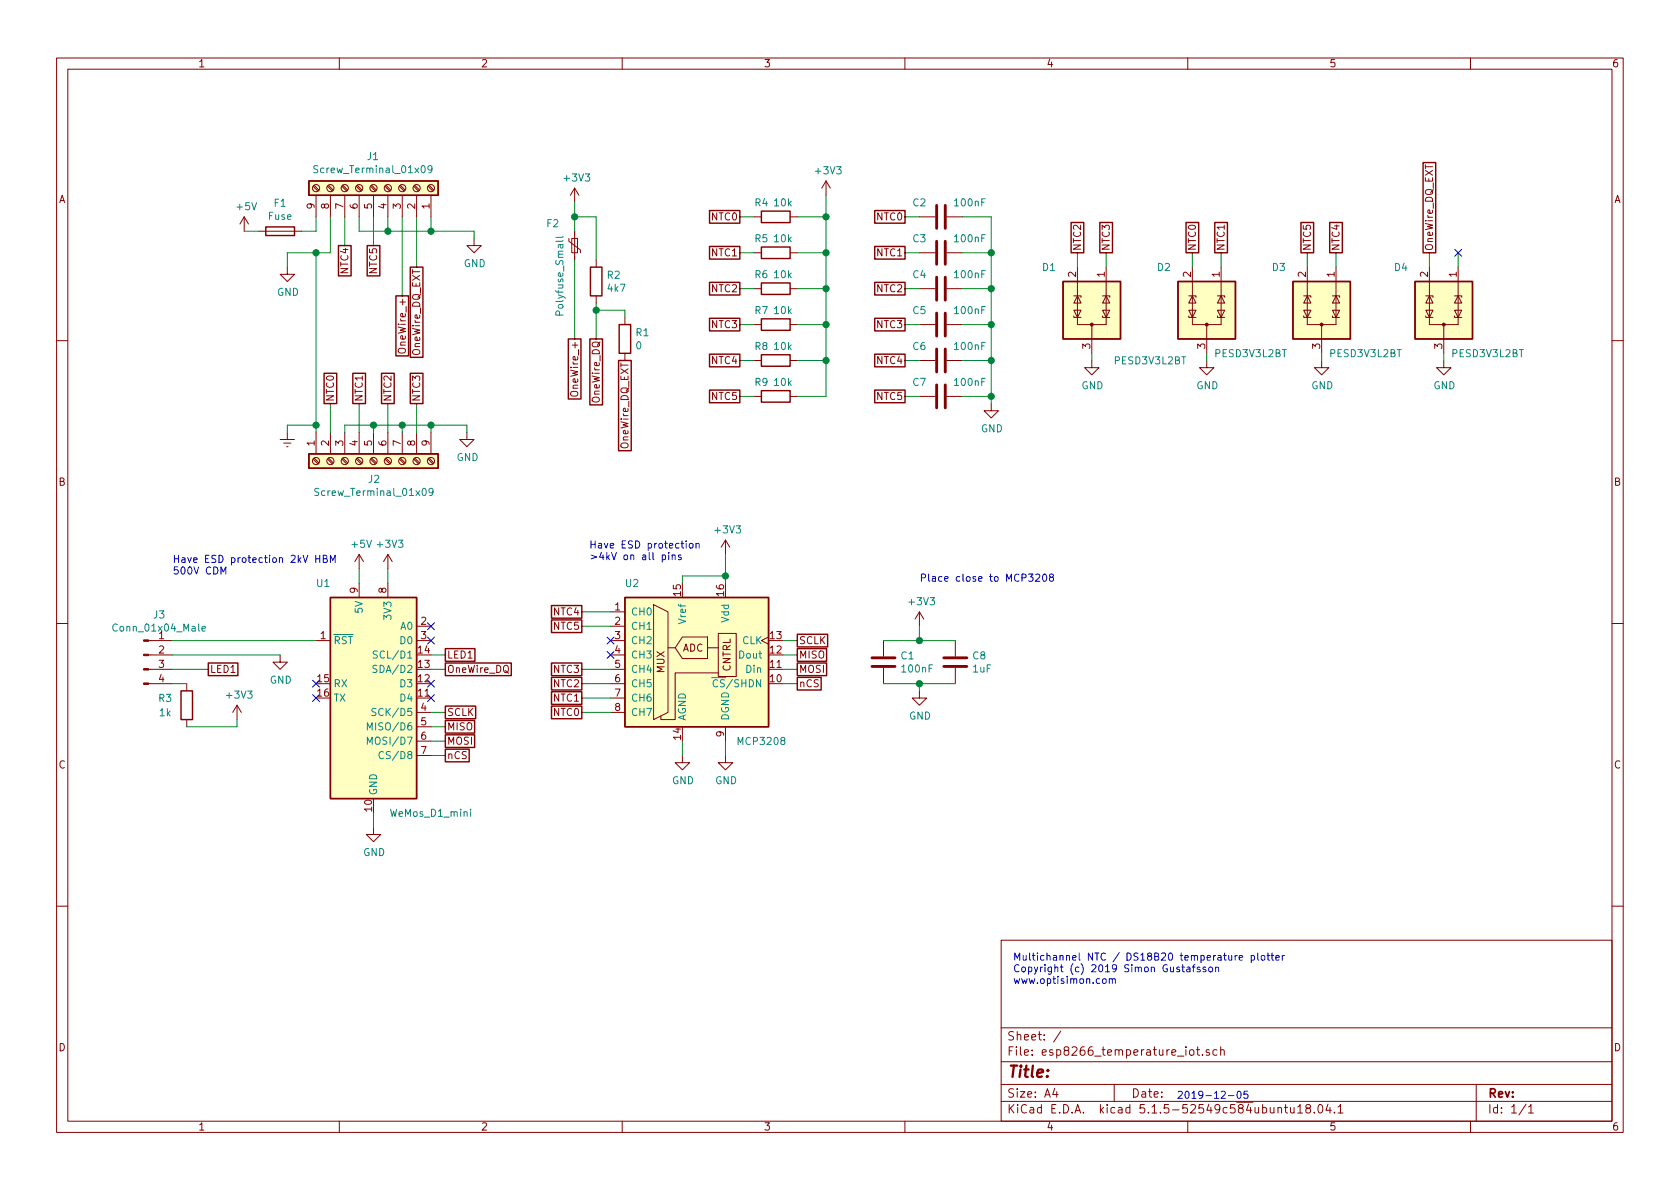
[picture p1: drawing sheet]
EESchema Schematic File Version 4
EELAYER 30 0
EELAYER END
$Descr A4 11693 8268
encoding utf-8
Sheet 1 1
Title ""
Date ""
Rev ""
Comp ""
Comment1 ""
Comment2 ""
Comment3 ""
Comment4 ""
$EndDescr
$Comp
L MCU_Module:WeMos_D1_mini U1
U 1 1
P 2600 4850
F 0 "U1" H 2250 5650 50  0000 C CNN
F 1 "WeMos_D1_mini" H 3000 4050 50  0000 C CNN
F 2 "Module:WEMOS_D1_mini_light" H 2600 3700 50  0001 C CNN
F 3 "https://wiki.wemos.cc/products:d1:d1_mini#documentation" H 750 3700 50  0001 C CNN
	1    2600 4850
	1    0    0    -1  
$EndComp
$Comp
L Analog_ADC:MCP3208 U2
U 1 1
P 4850 4550
F 0 "U2" H 4400 5050 50  0000 C CNN
F 1 "MCP3208" H 5300 3950 50  0000 C CNN
F 2 "Package_SO:SOIC-16_4.55x10.3mm_P1.27mm" H 4950 4650 50  0001 C CNN
F 3 "http://ww1.microchip.com/downloads/en/DeviceDoc/21298c.pdf" H 4950 4650 50  0001 C CNN
	1    4850 4550
	1    0    0    -1  
$EndComp
$Comp
L Device:Fuse F1
U 1 1
P 1950 1600
F 0 "F1" V 1753 1600 50  0000 C CNN
F 1 "Fuse" V 1844 1600 50  0000 C CNN
F 2 "Fuse:Fuseholder_Cylinder-5x20mm_Schurter_0031_8201_Horizontal_Open" V 1880 1600 50  0001 C CNN
F 3 "~" H 1950 1600 50  0001 C CNN
	1    1950 1600
	0    1    1    0   
$EndComp
Text GLabel 2300 2800 1    50   UnSpc ~ 0
NTC0
$Comp
L power:Earth #PWR03
U 1 1
P 2000 3000
F 0 "#PWR03" H 2000 2750 50  0001 C CNN
F 1 "Earth" H 2000 2850 50  0001 C CNN
F 2 "" H 2000 3000 50  0001 C CNN
F 3 "~" H 2000 3000 50  0001 C CNN
	1    2000 3000
	1    0    0    -1  
$EndComp
Text GLabel 2500 2800 1    50   UnSpc ~ 0
NTC1
Text GLabel 2700 2800 1    50   UnSpc ~ 0
NTC2
Text GLabel 2900 2800 1    50   UnSpc ~ 0
NTC3
Wire Wire Line
	2200 3000 2200 2950
Wire Wire Line
	2200 2950 2000 2950
Wire Wire Line
	2000 2950 2000 3000
Wire Wire Line
	3000 3000 3000 2950
Wire Wire Line
	3000 2950 3250 2950
Wire Wire Line
	3000 2950 2800 2950
Wire Wire Line
	2800 2950 2800 3000
Connection ~ 3000 2950
Wire Wire Line
	2800 2950 2600 2950
Wire Wire Line
	2600 2950 2600 3000
Connection ~ 2800 2950
Wire Wire Line
	2600 2950 2400 2950
Wire Wire Line
	2400 2950 2400 3000
Connection ~ 2600 2950
$Comp
L Connector:Screw_Terminal_01x09 J2
U 1 1
P 2600 3200
F 0 "J2" V 2725 3196 50  0000 C CNN
F 1 "Screw_Terminal_01x09" V 2816 3196 50  0000 C CNN
F 2 "Connector_Phoenix_MSTB:PhoenixContact_MSTBA_2,5_9-G-5,08_1x09_P5.08mm_Horizontal" H 2600 3200 50  0001 C CNN
F 3 "~" H 2600 3200 50  0001 C CNN
	1    2600 3200
	0    -1   1    0   
$EndComp
Wire Wire Line
	4750 5250 4750 5150
Text GLabel 4050 4950 0    50   UnSpc ~ 0
NTC0
Text GLabel 4050 4850 0    50   UnSpc ~ 0
NTC1
Text GLabel 4050 4750 0    50   UnSpc ~ 0
NTC2
Text GLabel 4050 4650 0    50   UnSpc ~ 0
NTC3
Text GLabel 4050 4250 0    50   UnSpc ~ 0
NTC4
Text GLabel 4050 4350 0    50   UnSpc ~ 0
NTC5
$Comp
L power:+3V3 #PWR013
U 1 1
P 5050 3850
F 0 "#PWR013" H 5050 3700 50  0001 C CNN
F 1 "+3V3" H 5065 4023 50  0000 C CNN
F 2 "" H 5050 3850 50  0001 C CNN
F 3 "" H 5050 3850 50  0001 C CNN
	1    5050 3850
	1    0    0    -1  
$EndComp
$Comp
L power:+3V3 #PWR06
U 1 1
P 2700 3950
F 0 "#PWR06" H 2700 3800 50  0001 C CNN
F 1 "+3V3" H 2715 4123 50  0000 C CNN
F 2 "" H 2700 3950 50  0001 C CNN
F 3 "" H 2700 3950 50  0001 C CNN
	1    2700 3950
	1    0    0    -1  
$EndComp
$Comp
L Device:C C1
U 1 1
P 6150 4600
F 0 "C1" H 6265 4646 50  0000 L CNN
F 1 "100nF" H 6265 4555 50  0000 L CNN
F 2 "Capacitor_SMD:C_0805_2012Metric_Pad1.15x1.40mm_HandSolder" H 6188 4450 50  0001 C CNN
F 3 "~" H 6150 4600 50  0001 C CNN
	1    6150 4600
	1    0    0    -1  
$EndComp
$Comp
L Device:C C8
U 1 1
P 6650 4600
F 0 "C8" H 6765 4646 50  0000 L CNN
F 1 "1uF" H 6765 4555 50  0000 L CNN
F 2 "Capacitor_SMD:C_0805_2012Metric_Pad1.15x1.40mm_HandSolder" H 6688 4450 50  0001 C CNN
F 3 "~" H 6650 4600 50  0001 C CNN
	1    6650 4600
	1    0    0    -1  
$EndComp
Wire Wire Line
	5050 4000 4750 4000
Wire Wire Line
	4750 4000 4750 4050
Connection ~ 5050 4000
Wire Wire Line
	5050 4000 5050 4050
$Comp
L power:GND #PWR014
U 1 1
P 5050 5250
F 0 "#PWR014" H 5050 5000 50  0001 C CNN
F 1 "GND" H 5055 5077 50  0000 C CNN
F 2 "" H 5050 5250 50  0001 C CNN
F 3 "" H 5050 5250 50  0001 C CNN
	1    5050 5250
	1    0    0    -1  
$EndComp
Wire Wire Line
	5050 5250 5050 5150
Text GLabel 5550 4450 2    50   UnSpc ~ 0
SCLK
Text GLabel 5550 4550 2    50   UnSpc ~ 0
MISO
Text GLabel 5550 4650 2    50   UnSpc ~ 0
MOSI
Text GLabel 5550 4750 2    50   UnSpc ~ 0
nCS
Wire Wire Line
	5550 4450 5450 4450
Wire Wire Line
	5450 4550 5550 4550
Wire Wire Line
	5550 4650 5450 4650
Wire Wire Line
	5450 4750 5550 4750
$Comp
L power:+3V3 #PWR017
U 1 1
P 6400 4350
F 0 "#PWR017" H 6400 4200 50  0001 C CNN
F 1 "+3V3" H 6415 4523 50  0000 C CNN
F 2 "" H 6400 4350 50  0001 C CNN
F 3 "" H 6400 4350 50  0001 C CNN
	1    6400 4350
	1    0    0    -1  
$EndComp
Wire Wire Line
	6150 4450 6400 4450
Wire Wire Line
	6400 4450 6400 4350
Connection ~ 6400 4450
Wire Wire Line
	6400 4450 6650 4450
Text Notes 6400 4050 0    50   ~ 0
Place close to MCP3208
Wire Wire Line
	5050 3850 5050 4000
Text GLabel 2800 2050 3    50   UnSpc ~ 0
OneWire_+
Text GLabel 2400 1700 3    50   UnSpc ~ 0
NTC4
Text GLabel 2600 1700 3    50   UnSpc ~ 0
NTC5
Wire Wire Line
	2600 1500 2600 1700
Wire Wire Line
	2400 1500 2400 1700
Wire Wire Line
	3300 1600 3000 1600
Wire Wire Line
	2700 1600 2700 1500
Wire Wire Line
	2700 1600 2500 1600
Wire Wire Line
	2500 1600 2500 1500
Connection ~ 2700 1600
$Comp
L power:+5V #PWR01
U 1 1
P 1700 1600
F 0 "#PWR01" H 1700 1450 50  0001 C CNN
F 1 "+5V" H 1715 1773 50  0000 C CNN
F 2 "" H 1700 1600 50  0001 C CNN
F 3 "" H 1700 1600 50  0001 C CNN
	1    1700 1600
	1    0    0    -1  
$EndComp
Wire Wire Line
	2100 1600 2200 1600
Wire Wire Line
	2200 1600 2200 1500
Wire Wire Line
	1700 1600 1800 1600
$Comp
L power:GND #PWR02
U 1 1
P 2000 1850
F 0 "#PWR02" H 2000 1600 50  0001 C CNN
F 1 "GND" H 2005 1677 50  0000 C CNN
F 2 "" H 2000 1850 50  0001 C CNN
F 3 "" H 2000 1850 50  0001 C CNN
	1    2000 1850
	1    0    0    -1  
$EndComp
Wire Wire Line
	2300 1500 2300 1750
Wire Wire Line
	2300 1750 2200 1750
Wire Wire Line
	2000 1750 2000 1850
Wire Wire Line
	2200 2950 2200 1750
Connection ~ 2200 2950
Connection ~ 2200 1750
Wire Wire Line
	2200 1750 2000 1750
Text GLabel 3100 4950 2    50   UnSpc ~ 0
SCLK
Text GLabel 3100 5050 2    50   UnSpc ~ 0
MISO
Text GLabel 3100 5150 2    50   UnSpc ~ 0
MOSI
Text GLabel 3100 5250 2    50   UnSpc ~ 0
nCS
Wire Wire Line
	3000 5250 3100 5250
Wire Wire Line
	3100 5150 3000 5150
Wire Wire Line
	3000 5050 3100 5050
Wire Wire Line
	3100 4950 3000 4950
$Comp
L power:GND #PWR05
U 1 1
P 2600 5750
F 0 "#PWR05" H 2600 5500 50  0001 C CNN
F 1 "GND" H 2605 5577 50  0000 C CNN
F 2 "" H 2600 5750 50  0001 C CNN
F 3 "" H 2600 5750 50  0001 C CNN
	1    2600 5750
	1    0    0    -1  
$EndComp
Wire Wire Line
	2600 5750 2600 5650
NoConn ~ 2200 4750
NoConn ~ 2200 4850
$Comp
L power:+5V #PWR04
U 1 1
P 2500 3950
F 0 "#PWR04" H 2500 3800 50  0001 C CNN
F 1 "+5V" H 2515 4123 50  0000 C CNN
F 2 "" H 2500 3950 50  0001 C CNN
F 3 "" H 2500 3950 50  0001 C CNN
	1    2500 3950
	1    0    0    -1  
$EndComp
Wire Wire Line
	2500 4050 2500 3950
Wire Wire Line
	2700 3950 2700 4050
Text GLabel 5150 1500 0    50   UnSpc ~ 0
NTC0
Text GLabel 5150 1750 0    50   UnSpc ~ 0
NTC1
Text GLabel 5150 2000 0    50   UnSpc ~ 0
NTC2
Text GLabel 5150 2250 0    50   UnSpc ~ 0
NTC3
Text GLabel 5150 2500 0    50   UnSpc ~ 0
NTC4
Text GLabel 5150 2750 0    50   UnSpc ~ 0
NTC5
$Comp
L Device:R R4
U 1 1
P 5400 1500
F 0 "R4" V 5300 1400 50  0000 C CNN
F 1 "10k" V 5300 1550 50  0000 C CNN
F 2 "Resistor_SMD:R_0805_2012Metric_Pad1.15x1.40mm_HandSolder" V 5330 1500 50  0001 C CNN
F 3 "~" H 5400 1500 50  0001 C CNN
	1    5400 1500
	0    1    1    0   
$EndComp
$Comp
L power:+3V3 #PWR016
U 1 1
P 5750 1350
F 0 "#PWR016" H 5750 1200 50  0001 C CNN
F 1 "+3V3" H 5765 1523 50  0000 C CNN
F 2 "" H 5750 1350 50  0001 C CNN
F 3 "" H 5750 1350 50  0001 C CNN
	1    5750 1350
	1    0    0    -1  
$EndComp
$Comp
L Device:R R5
U 1 1
P 5400 1750
F 0 "R5" V 5300 1650 50  0000 C CNN
F 1 "10k" V 5300 1800 50  0000 C CNN
F 2 "Resistor_SMD:R_0805_2012Metric_Pad1.15x1.40mm_HandSolder" V 5330 1750 50  0001 C CNN
F 3 "~" H 5400 1750 50  0001 C CNN
	1    5400 1750
	0    1    1    0   
$EndComp
$Comp
L Device:R R6
U 1 1
P 5400 2000
F 0 "R6" V 5300 1900 50  0000 C CNN
F 1 "10k" V 5300 2050 50  0000 C CNN
F 2 "Resistor_SMD:R_0805_2012Metric_Pad1.15x1.40mm_HandSolder" V 5330 2000 50  0001 C CNN
F 3 "~" H 5400 2000 50  0001 C CNN
	1    5400 2000
	0    1    1    0   
$EndComp
$Comp
L Device:R R7
U 1 1
P 5400 2250
F 0 "R7" V 5300 2150 50  0000 C CNN
F 1 "10k" V 5300 2300 50  0000 C CNN
F 2 "Resistor_SMD:R_0805_2012Metric_Pad1.15x1.40mm_HandSolder" V 5330 2250 50  0001 C CNN
F 3 "~" H 5400 2250 50  0001 C CNN
	1    5400 2250
	0    1    1    0   
$EndComp
$Comp
L Device:R R8
U 1 1
P 5400 2500
F 0 "R8" V 5300 2400 50  0000 C CNN
F 1 "10k" V 5300 2550 50  0000 C CNN
F 2 "Resistor_SMD:R_0805_2012Metric_Pad1.15x1.40mm_HandSolder" V 5330 2500 50  0001 C CNN
F 3 "~" H 5400 2500 50  0001 C CNN
	1    5400 2500
	0    1    1    0   
$EndComp
$Comp
L Device:R R9
U 1 1
P 5400 2750
F 0 "R9" V 5300 2650 50  0000 C CNN
F 1 "10k" V 5300 2800 50  0000 C CNN
F 2 "Resistor_SMD:R_0805_2012Metric_Pad1.15x1.40mm_HandSolder" V 5330 2750 50  0001 C CNN
F 3 "~" H 5400 2750 50  0001 C CNN
	1    5400 2750
	0    1    1    0   
$EndComp
Wire Wire Line
	5150 1500 5250 1500
Wire Wire Line
	5150 1750 5250 1750
Wire Wire Line
	5250 2000 5150 2000
Wire Wire Line
	5150 2250 5250 2250
Wire Wire Line
	5250 2500 5150 2500
Wire Wire Line
	5150 2750 5250 2750
Wire Wire Line
	5750 1350 5750 1500
Wire Wire Line
	5750 2750 5550 2750
Wire Wire Line
	5550 2500 5750 2500
Connection ~ 5750 2500
Wire Wire Line
	5750 2500 5750 2750
Wire Wire Line
	5550 2250 5750 2250
Connection ~ 5750 2250
Wire Wire Line
	5750 2250 5750 2500
Wire Wire Line
	5550 2000 5750 2000
Connection ~ 5750 2000
Wire Wire Line
	5750 2000 5750 2250
Wire Wire Line
	5550 1750 5750 1750
Connection ~ 5750 1750
Wire Wire Line
	5750 1750 5750 2000
Wire Wire Line
	5550 1500 5750 1500
Connection ~ 5750 1500
Wire Wire Line
	5750 1500 5750 1750
$Comp
L Device:C C2
U 1 1
P 6550 1500
F 0 "C2" V 6450 1350 50  0000 C CNN
F 1 "100nF" V 6450 1700 50  0000 C CNN
F 2 "Capacitor_SMD:C_0805_2012Metric_Pad1.15x1.40mm_HandSolder" H 6588 1350 50  0001 C CNN
F 3 "~" H 6550 1500 50  0001 C CNN
	1    6550 1500
	0    1    1    0   
$EndComp
$Comp
L Device:C C3
U 1 1
P 6550 1750
F 0 "C3" V 6450 1600 50  0000 C CNN
F 1 "100nF" V 6450 1950 50  0000 C CNN
F 2 "Capacitor_SMD:C_0805_2012Metric_Pad1.15x1.40mm_HandSolder" H 6588 1600 50  0001 C CNN
F 3 "~" H 6550 1750 50  0001 C CNN
	1    6550 1750
	0    1    1    0   
$EndComp
$Comp
L Device:C C4
U 1 1
P 6550 2000
F 0 "C4" V 6450 1850 50  0000 C CNN
F 1 "100nF" V 6450 2200 50  0000 C CNN
F 2 "Capacitor_SMD:C_0805_2012Metric_Pad1.15x1.40mm_HandSolder" H 6588 1850 50  0001 C CNN
F 3 "~" H 6550 2000 50  0001 C CNN
	1    6550 2000
	0    1    1    0   
$EndComp
$Comp
L Device:C C5
U 1 1
P 6550 2250
F 0 "C5" V 6450 2100 50  0000 C CNN
F 1 "100nF" V 6450 2450 50  0000 C CNN
F 2 "Capacitor_SMD:C_0805_2012Metric_Pad1.15x1.40mm_HandSolder" H 6588 2100 50  0001 C CNN
F 3 "~" H 6550 2250 50  0001 C CNN
	1    6550 2250
	0    1    1    0   
$EndComp
$Comp
L Device:C C6
U 1 1
P 6550 2500
F 0 "C6" V 6450 2350 50  0000 C CNN
F 1 "100nF" V 6450 2700 50  0000 C CNN
F 2 "Capacitor_SMD:C_0805_2012Metric_Pad1.15x1.40mm_HandSolder" H 6588 2350 50  0001 C CNN
F 3 "~" H 6550 2500 50  0001 C CNN
	1    6550 2500
	0    1    1    0   
$EndComp
$Comp
L Device:C C7
U 1 1
P 6550 2750
F 0 "C7" V 6450 2600 50  0000 C CNN
F 1 "100nF" V 6450 2950 50  0000 C CNN
F 2 "Capacitor_SMD:C_0805_2012Metric_Pad1.15x1.40mm_HandSolder" H 6588 2600 50  0001 C CNN
F 3 "~" H 6550 2750 50  0001 C CNN
	1    6550 2750
	0    1    1    0   
$EndComp
Text GLabel 6300 1500 0    50   UnSpc ~ 0
NTC0
Text GLabel 6300 1750 0    50   UnSpc ~ 0
NTC1
Text GLabel 6300 2000 0    50   UnSpc ~ 0
NTC2
Text GLabel 6300 2250 0    50   UnSpc ~ 0
NTC3
Text GLabel 6300 2500 0    50   UnSpc ~ 0
NTC4
Text GLabel 6300 2750 0    50   UnSpc ~ 0
NTC5
Wire Wire Line
	6300 1500 6400 1500
Wire Wire Line
	6300 1750 6400 1750
Wire Wire Line
	6300 2000 6400 2000
Wire Wire Line
	6400 2250 6300 2250
Wire Wire Line
	6300 2500 6400 2500
Wire Wire Line
	6400 2750 6300 2750
Wire Wire Line
	6700 2750 6900 2750
Wire Wire Line
	6700 2500 6900 2500
Wire Wire Line
	6900 2500 6900 2750
Wire Wire Line
	6700 2250 6900 2250
Wire Wire Line
	6900 2250 6900 2500
Connection ~ 6900 2500
Wire Wire Line
	6700 2000 6900 2000
Wire Wire Line
	6900 2000 6900 2250
Connection ~ 6900 2250
Wire Wire Line
	6700 1750 6900 1750
Wire Wire Line
	6900 1750 6900 2000
Connection ~ 6900 2000
Wire Wire Line
	6700 1500 6900 1500
Wire Wire Line
	6900 1500 6900 1750
Connection ~ 6900 1750
Wire Wire Line
	4050 4250 4250 4250
Wire Wire Line
	4050 4350 4250 4350
Wire Wire Line
	4050 4650 4250 4650
Wire Wire Line
	4050 4750 4250 4750
Text GLabel 3100 4650 2    50   UnSpc ~ 0
OneWire_DQ
Wire Wire Line
	3000 4650 3100 4650
Text GLabel 4150 2350 3    50   UnSpc ~ 0
OneWire_DQ
$Comp
L Device:R R2
U 1 1
P 4150 1950
F 0 "R2" H 4220 1996 50  0000 L CNN
F 1 "4k7" H 4220 1905 50  0000 L CNN
F 2 "Resistor_SMD:R_0805_2012Metric_Pad1.15x1.40mm_HandSolder" V 4080 1950 50  0001 C CNN
F 3 "~" H 4150 1950 50  0001 C CNN
	1    4150 1950
	1    0    0    -1  
$EndComp
$Comp
L power:+3V3 #PWR09
U 1 1
P 4000 1400
F 0 "#PWR09" H 4000 1250 50  0001 C CNN
F 1 "+3V3" H 4015 1573 50  0000 C CNN
F 2 "" H 4000 1400 50  0001 C CNN
F 3 "" H 4000 1400 50  0001 C CNN
	1    4000 1400
	1    0    0    -1  
$EndComp
Text GLabel 4000 2350 3    50   UnSpc ~ 0
OneWire_+
Wire Wire Line
	4000 1600 4000 1500
Wire Wire Line
	4150 1500 4000 1500
Connection ~ 4000 1500
Wire Wire Line
	4000 1500 4000 1400
Wire Wire Line
	4000 1800 4000 2350
Wire Wire Line
	4150 1500 4150 1800
Wire Wire Line
	4150 2100 4150 2150
Wire Wire Line
	2300 3000 2300 2800
Wire Wire Line
	2500 2800 2500 3000
Wire Wire Line
	2700 3000 2700 2800
Wire Wire Line
	2900 2800 2900 3000
$Comp
L Device:R R1
U 1 1
P 4350 2350
F 0 "R1" H 4420 2396 50  0000 L CNN
F 1 "0" H 4420 2305 50  0000 L CNN
F 2 "Resistor_SMD:R_0805_2012Metric_Pad1.15x1.40mm_HandSolder" V 4280 2350 50  0001 C CNN
F 3 "~" H 4350 2350 50  0001 C CNN
	1    4350 2350
	1    0    0    -1  
$EndComp
Wire Wire Line
	2800 1500 2800 2050
Text Notes 7050 6850 0    50   ~ 0
Multichannel NTC / DS18B20 temperature plotter\nCopyright (c) 2019 Simon Gustafsson\nwww.optisimon.com
NoConn ~ 3000 4350
NoConn ~ 3000 4450
NoConn ~ 3000 4750
NoConn ~ 3000 4850
Text Notes 4100 3900 0    50   ~ 0
Have ESD protection\n>4kV on all pins
Text Notes 1200 4000 0    50   ~ 0
Have ESD protection 2kV HBM\n500V CDM
$Comp
L Connector:Screw_Terminal_01x09 J1
U 1 1
P 2600 1300
F 0 "J1" V 2817 1296 50  0000 C CNN
F 1 "Screw_Terminal_01x09" V 2726 1296 50  0000 C CNN
F 2 "Connector_Phoenix_MSTB:PhoenixContact_MSTBA_2,5_9-G-5,08_1x09_P5.08mm_Horizontal" H 2600 1300 50  0001 C CNN
F 3 "~" H 2600 1300 50  0001 C CNN
	1    2600 1300
	0    1    -1   0   
$EndComp
$Comp
L Device:Polyfuse_Small F2
U 1 1
P 4000 1700
F 0 "F2" H 4200 1550 50  0000 R CNN
F 1 "Polyfuse_Small" V 4100 2200 50  0000 R CNN
F 2 "esp8266_temperature_iot:Fuse_Littlefuse-2016L" H 4050 1500 50  0001 L CNN
F 3 "~" H 4000 1700 50  0001 C CNN
	1    4000 1700
	-1   0    0    1   
$EndComp
$Comp
L esp8266_temperature_iot:PESD3V3L2BT D1
U 1 1
P 7600 2150
F 0 "D1" H 7250 2450 50  0000 L CNN
F 1 "PESD3V3L2BT" H 7750 1800 50  0000 L CNN
F 2 "Package_TO_SOT_SMD:SOT-23_Handsoldering" H 7600 1800 50  0001 C CNN
F 3 "https://assets.nexperia.com/documents/data-sheet/PESDXL2BT_SER.pdf" V 7600 2150 50  0001 C CNN
	1    7600 2150
	1    0    0    -1  
$EndComp
$Comp
L esp8266_temperature_iot:PESD3V3L2BT D2
U 1 1
P 8400 2150
F 0 "D2" H 8050 2450 50  0000 L CNN
F 1 "PESD3V3L2BT" H 8450 1850 50  0000 L CNN
F 2 "Package_TO_SOT_SMD:SOT-23_Handsoldering" H 8400 1800 50  0001 C CNN
F 3 "https://assets.nexperia.com/documents/data-sheet/PESDXL2BT_SER.pdf" V 8400 2150 50  0001 C CNN
	1    8400 2150
	1    0    0    -1  
$EndComp
$Comp
L esp8266_temperature_iot:PESD3V3L2BT D3
U 1 1
P 9200 2150
F 0 "D3" H 8850 2450 50  0000 L CNN
F 1 "PESD3V3L2BT" H 9250 1850 50  0000 L CNN
F 2 "Package_TO_SOT_SMD:SOT-23_Handsoldering" H 9200 1800 50  0001 C CNN
F 3 "https://assets.nexperia.com/documents/data-sheet/PESDXL2BT_SER.pdf" V 9200 2150 50  0001 C CNN
	1    9200 2150
	1    0    0    -1  
$EndComp
$Comp
L esp8266_temperature_iot:PESD3V3L2BT D4
U 1 1
P 10050 2150
F 0 "D4" H 9700 2450 50  0000 L CNN
F 1 "PESD3V3L2BT" H 10100 1850 50  0000 L CNN
F 2 "Package_TO_SOT_SMD:SOT-23_Handsoldering" H 10050 1800 50  0001 C CNN
F 3 "https://assets.nexperia.com/documents/data-sheet/PESDXL2BT_SER.pdf" V 10050 2150 50  0001 C CNN
	1    10050 2150
	1    0    0    -1  
$EndComp
Wire Wire Line
	6150 4750 6400 4750
$Comp
L power:GND #PWR012
U 1 1
P 6400 4800
F 0 "#PWR012" H 6400 4550 50  0001 C CNN
F 1 "GND" H 6405 4627 50  0000 C CNN
F 2 "" H 6400 4800 50  0001 C CNN
F 3 "" H 6400 4800 50  0001 C CNN
	1    6400 4800
	1    0    0    -1  
$EndComp
Connection ~ 6400 4750
Wire Wire Line
	6400 4750 6650 4750
$Comp
L power:GND #PWR011
U 1 1
P 4750 5250
F 0 "#PWR011" H 4750 5000 50  0001 C CNN
F 1 "GND" H 4755 5077 50  0000 C CNN
F 2 "" H 4750 5250 50  0001 C CNN
F 3 "" H 4750 5250 50  0001 C CNN
	1    4750 5250
	1    0    0    -1  
$EndComp
$Comp
L power:GND #PWR015
U 1 1
P 6900 2800
F 0 "#PWR015" H 6900 2550 50  0001 C CNN
F 1 "GND" H 6905 2627 50  0000 C CNN
F 2 "" H 6900 2800 50  0001 C CNN
F 3 "" H 6900 2800 50  0001 C CNN
	1    6900 2800
	1    0    0    -1  
$EndComp
Connection ~ 6900 2750
$Comp
L power:GND #PWR08
U 1 1
P 3300 1650
F 0 "#PWR08" H 3300 1400 50  0001 C CNN
F 1 "GND" H 3305 1477 50  0000 C CNN
F 2 "" H 3300 1650 50  0001 C CNN
F 3 "" H 3300 1650 50  0001 C CNN
	1    3300 1650
	1    0    0    -1  
$EndComp
$Comp
L power:GND #PWR07
U 1 1
P 3250 3000
F 0 "#PWR07" H 3250 2750 50  0001 C CNN
F 1 "GND" H 3255 2827 50  0000 C CNN
F 2 "" H 3250 3000 50  0001 C CNN
F 3 "" H 3250 3000 50  0001 C CNN
	1    3250 3000
	1    0    0    -1  
$EndComp
$Comp
L power:GND #PWR019
U 1 1
P 8400 2500
F 0 "#PWR019" H 8400 2250 50  0001 C CNN
F 1 "GND" H 8405 2327 50  0000 C CNN
F 2 "" H 8400 2500 50  0001 C CNN
F 3 "" H 8400 2500 50  0001 C CNN
	1    8400 2500
	1    0    0    -1  
$EndComp
$Comp
L power:GND #PWR018
U 1 1
P 7600 2500
F 0 "#PWR018" H 7600 2250 50  0001 C CNN
F 1 "GND" H 7605 2327 50  0000 C CNN
F 2 "" H 7600 2500 50  0001 C CNN
F 3 "" H 7600 2500 50  0001 C CNN
	1    7600 2500
	1    0    0    -1  
$EndComp
$Comp
L power:GND #PWR020
U 1 1
P 9200 2500
F 0 "#PWR020" H 9200 2250 50  0001 C CNN
F 1 "GND" H 9205 2327 50  0000 C CNN
F 2 "" H 9200 2500 50  0001 C CNN
F 3 "" H 9200 2500 50  0001 C CNN
	1    9200 2500
	1    0    0    -1  
$EndComp
$Comp
L power:GND #PWR021
U 1 1
P 10050 2500
F 0 "#PWR021" H 10050 2250 50  0001 C CNN
F 1 "GND" H 10055 2327 50  0000 C CNN
F 2 "" H 10050 2500 50  0001 C CNN
F 3 "" H 10050 2500 50  0001 C CNN
	1    10050 2500
	1    0    0    -1  
$EndComp
Wire Wire Line
	7600 2450 7600 2500
Wire Wire Line
	8400 2450 8400 2500
Wire Wire Line
	9200 2450 9200 2500
Wire Wire Line
	10050 2450 10050 2500
Wire Wire Line
	6900 2800 6900 2750
Wire Wire Line
	3300 1600 3300 1650
Wire Wire Line
	3250 2950 3250 3000
Wire Wire Line
	6400 4800 6400 4750
Wire Wire Line
	7500 1850 7500 1750
Wire Wire Line
	7700 1850 7700 1750
Wire Wire Line
	8300 1850 8300 1750
Wire Wire Line
	8500 1850 8500 1750
Wire Wire Line
	9100 1850 9100 1750
Wire Wire Line
	9300 1850 9300 1750
Wire Wire Line
	9950 1850 9950 1750
Wire Wire Line
	10150 1850 10150 1750
Text GLabel 8300 1750 1    50   UnSpc ~ 0
NTC0
Text GLabel 8500 1750 1    50   UnSpc ~ 0
NTC1
Text GLabel 7500 1750 1    50   UnSpc ~ 0
NTC2
Text GLabel 7700 1750 1    50   UnSpc ~ 0
NTC3
Text GLabel 9300 1750 1    50   UnSpc ~ 0
NTC4
Text GLabel 9100 1750 1    50   UnSpc ~ 0
NTC5
Text GLabel 9950 1750 1    50   UnSpc ~ 0
OneWire_DQ_EXT
Text GLabel 2900 1850 3    50   UnSpc ~ 0
OneWire_DQ_EXT
Wire Wire Line
	4350 2200 4350 2150
Wire Wire Line
	4350 2150 4150 2150
Connection ~ 4150 2150
Wire Wire Line
	4150 2150 4150 2350
Text GLabel 4350 2500 3    50   UnSpc ~ 0
OneWire_DQ_EXT
Wire Wire Line
	2900 1850 2900 1500
NoConn ~ 4250 4450
NoConn ~ 4250 4550
Wire Wire Line
	4050 4850 4250 4850
Wire Wire Line
	4250 4950 4050 4950
NoConn ~ 10150 1750
Text GLabel 3100 4550 2    50   UnSpc ~ 0
LED1
Text GLabel 1450 4650 2    50   UnSpc ~ 0
LED1
Wire Wire Line
	3000 4550 3100 4550
$Comp
L power:+3V3 #PWR023
U 1 1
P 1650 5000
F 0 "#PWR023" H 1650 4850 50  0001 C CNN
F 1 "+3V3" H 1665 5173 50  0000 C CNN
F 2 "" H 1650 5000 50  0001 C CNN
F 3 "" H 1650 5000 50  0001 C CNN
	1    1650 5000
	1    0    0    -1  
$EndComp
$Comp
L Connector:Conn_01x04_Male J3
U 1 1
P 1000 4550
F 0 "J3" H 1108 4831 50  0000 C CNN
F 1 "Conn_01x04_Male" H 1108 4740 50  0000 C CNN
F 2 "Connector_PinHeader_2.54mm:PinHeader_1x04_P2.54mm_Vertical" H 1000 4550 50  0001 C CNN
F 3 "~" H 1000 4550 50  0001 C CNN
	1    1000 4550
	1    0    0    -1  
$EndComp
$Comp
L power:GND #PWR022
U 1 1
P 1950 4550
F 0 "#PWR022" H 1950 4300 50  0001 C CNN
F 1 "GND" H 1955 4377 50  0000 C CNN
F 2 "" H 1950 4550 50  0001 C CNN
F 3 "" H 1950 4550 50  0001 C CNN
	1    1950 4550
	1    0    0    -1  
$EndComp
Wire Wire Line
	1200 4450 2200 4450
Wire Wire Line
	1200 4550 1950 4550
Wire Wire Line
	1200 4650 1450 4650
Wire Wire Line
	1200 4750 1300 4750
$Comp
L Device:R R3
U 1 1
P 1300 4900
F 0 "R3" H 1150 4950 50  0000 C CNN
F 1 "1k" H 1150 4850 50  0000 C CNN
F 2 "Resistor_SMD:R_1210_3225Metric_Pad1.42x2.65mm_HandSolder" V 1230 4900 50  0001 C CNN
F 3 "~" H 1300 4900 50  0001 C CNN
	1    1300 4900
	1    0    0    -1  
$EndComp
Wire Wire Line
	1300 5050 1650 5050
Wire Wire Line
	1650 5050 1650 5000
Connection ~ 3000 1600
Wire Wire Line
	3000 1600 2700 1600
Wire Wire Line
	3000 1600 3000 1500
Text Notes 8700 7650 2    50   ~ 0
2019-12-05
Text Notes 7850 4600 2    50   ~ 0
<-- Populate if needed
$EndSCHEMATC
